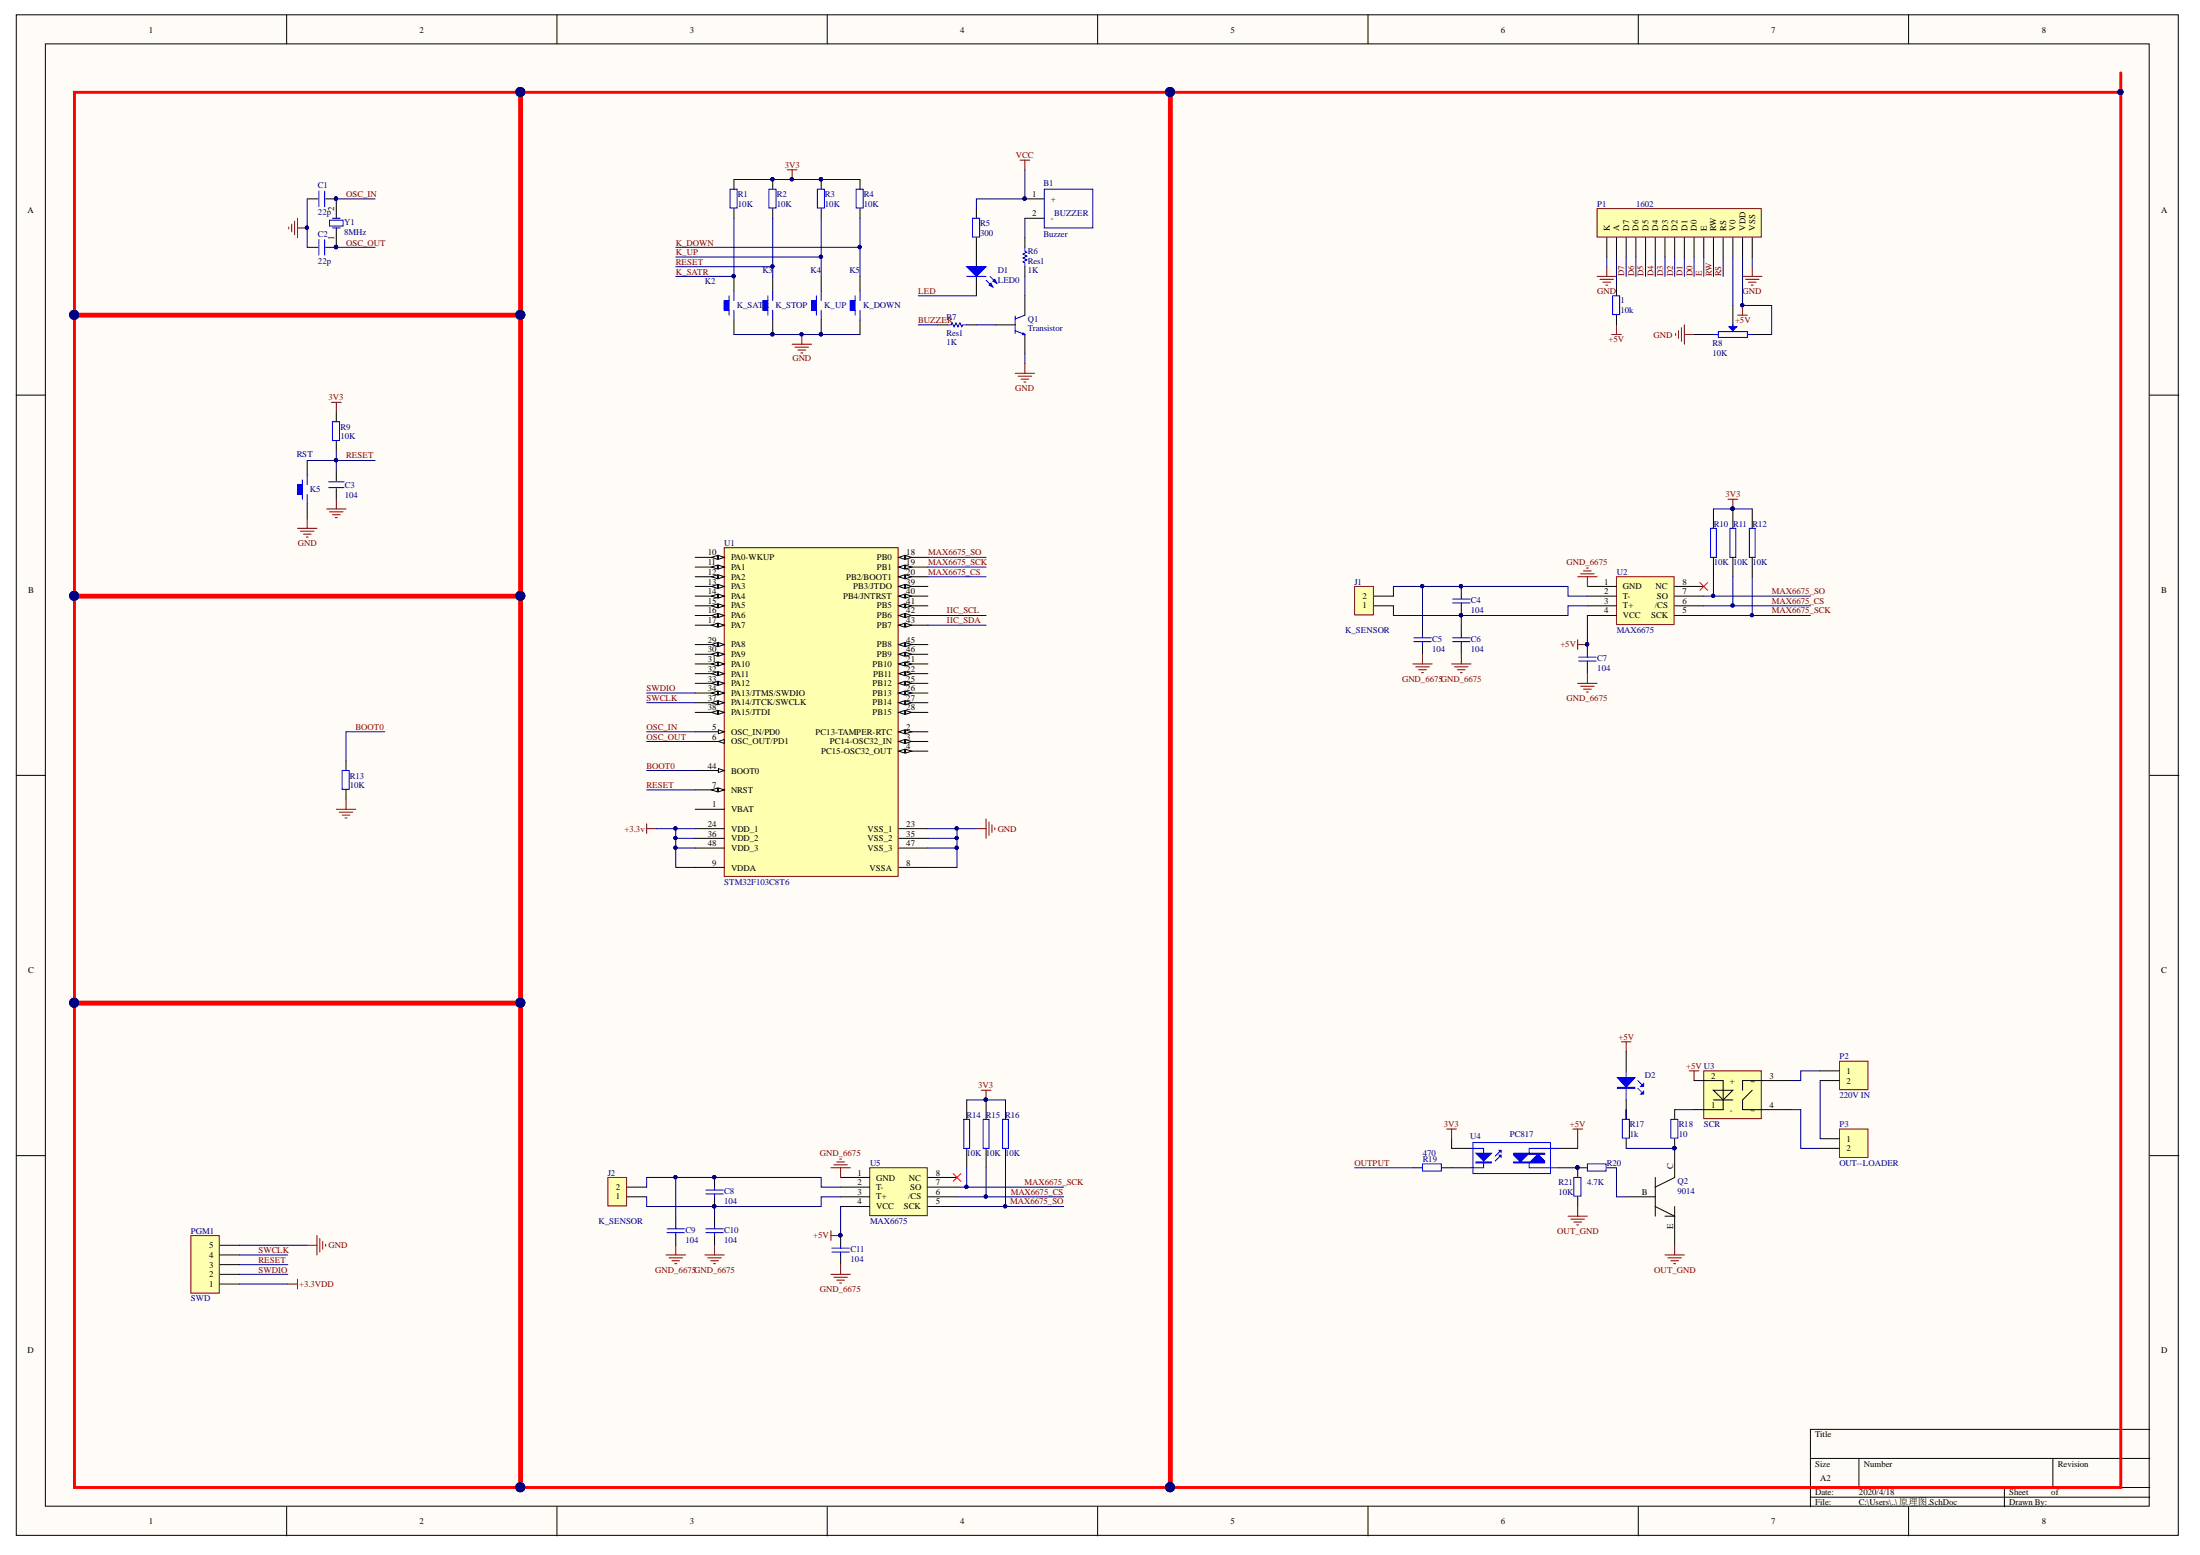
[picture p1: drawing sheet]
# Altium schematic sheet 原理图.SchDoc
size A2

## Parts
1  10k  [AXIAL-0.4]
B1  Buzzer  [BUZZER]
C1  22p  [1206]
C2  22p  [1206]
C3  104  [1206]
C4  104  [1206]
C5  104  [1206]
C6  104  [1206]
C7  104  [1206]
C8  104  [1206]
C9  104  [1206]
C10  104  [1206]
C11  104  [1206]
D1  LED0  [LED-0]
D2  (no value)  [LED]
J1  K_SENSOR  [OUT_CJ]
J2  K_SENSOR  [OUT_CJ]
K5  RST  [KEY_M]
K_DOWN  K5  [KEY_M]
K_SATR  K2  [KEY_M]
K_STOP  K3  [KEY_M]
K_UP  K4  [KEY_M]
P1  1602  [HDR1X16]
P2  220V IN  [OUT_CJ]
P3  OUT--LOADER  [OUT_CJ]
PGM1  SWD  [HX2.54-5p]
Q1  Transistor  [SOT23_TR]
Q2  9014  [9014]
R1  10K  [1206]
R2  10K  [1206]
R3  10K  [1206]
R4  10K  [1206]
R5  300  [AXIAL-0.4]
R6  Res1  value 1K  [SMD0805_RES]
R7  Res1  value 1K  [SMD0805_RES]
R8  10K  [VR]
R9  10K  [1206]
R10  10K  [1206]
R11  10K  [1206]
R12  10K  [1206]
R13  10K  [1206]
R14  10K  [1206]
R15  10K  [1206]
R16  10K  [1206]
R17  1k  [1206]
R18  10  [1206]
R19  470  [1206]
R20  4.7K  [1206]
R21  10K  [1206]
U1  STM32F103C8T6  [LQFP48_N]
U2  MAX6675  [SO-8]
U3  SCR  [SCR]
U4  PC817  [pc817]
U5  MAX6675  [SO-8]
Y1  8MHz  [XTAL_US]

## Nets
3V3: R1.2 R2.2 R3.2 R4.2 R9.1 R10.2 R11.2 R12.2 R14.2 R15.2 R16.2 U4.1(A)
+3.3v: U1.9(VDDA) U1.24(VDD_1) U1.36(VDD_2) U1.48(VDD_3)
+3.3VDD: PGM1.1
+5V: 1.1 C7.1 C11.1 D2.A P1.2(VDD) R8.2 U2.4(VCC) U3.2(+) U4.3(A/K) U5.4(VCC)
GND: C1.2 C2.1 C3.2 K5.1 K_DOWN.1 K_SATR.1 K_STOP.1 K_UP.1 P1.1(VSS) P1.16(K) PGM1.5 Q1.2 R8.1 R13.2 U1.8(VSSA) U1.23(VSS_1) U1.35(VSS_2) U1.47(VSS_3)
GND_6675: C5.2 C6.2 C7.2 C9.2 C10.2 C11.2 U2.1(GND) U5.1(GND)
OUT_GND: Q2.E R21.1
VCC: B1.1(+) R5.2
BOOT0: R13.1 U1.44(BOOT0)
BUZZER: R7.1
D0: P1.7(D0)
D1: P1.8(D1)
D2: P1.9(D2)
D3: P1.10(D3)
D4: P1.11(D4)
D5: P1.12(D5)
D6: P1.13(D6)
D7: P1.14(D7)
E: P1.6(E)
IIC_SCL: U1.42(PB6)
IIC_SDA: U1.43(PB7)
K_DOWN: K_DOWN.2 R4.1
K_SATR: K_SATR.2 R1.1
K_UP: K_UP.2 R3.1
LED: D1.2(K)
MAX6675_CS: R11.1 R15.1 U1.20(PB2/BOOT1) U2.6(/CS) U5.6(/CS)
MAX6675_SCK: R12.1 R14.1 U1.19(PB1) U2.5(SCK) U5.7(SO)
MAX6675_SO: R10.1 R16.1 U1.18(PB0) U2.7(SO) U5.5(SCK)
OSC_IN: C1.1 U1.5(OSC_IN/PD0) Y1.2(OSC2)
OSC_OUT: C2.2 U1.6(OSC_OUT/PD1) Y1.1(OSC1)
OUTPUT: R19.2
RESET: C3.1 K5.2 K_STOP.2 PGM1.3 R2.1 R9.2 U1.7(NRST)
RS: P1.4(RS)
RW: P1.5(RW)
SWCLK: PGM1.4 U1.37(PA14/JTCK/SWCLK)
SWDIO: PGM1.2 U1.34(PA13/JTMS/SWDIO)
Net1_2: 1.2 P1.15(A)
NetB1_2: B1.2(-) R6.2
NetC4_1: C4.1 C5.1 J1.2 U2.2(T-)
NetC4_2: C4.2 C6.1 J1.1 U2.3(T+)
NetC8_1: C8.1 C9.1 J2.2 U5.2(T-)
NetC8_2: C8.2 C10.1 J2.1 U5.3(T+)
NetD1_1: D1.1(A) R5.1
NetD2_K: D2.K R17.2
NetP1_3: P1.3(V0) R8.3(W)
NetP2_1: P2.1 U3.3
NetP2_2: P2.2 P3.1
NetP3_2: P3.2 U3.4
NetQ1_1: Q1.1 R7.2
NetQ1_3: Q1.3 R6.1
NetQ2_B: Q2.B R20.1
NetQ2_C: Q2.C R17.1 R18.1
NetR18_2: R18.2 U3.1(-)
NetR19_1: R19.1 U4.2(K)
NetR20_2: R20.2 R21.2 U4.4(A/K)

Not connected (* = marked no-connect by the designer): U1 1(VBAT) 2(PC13-TAMPER-RTC) 3(PC14-OSC32_IN) 4(PC15-OSC32_OUT) 10(PA0-WKUP) 11(PA1) 12(PA2) 13(PA3) 14(PA4) 15(PA5) 16(PA6) 17(PA7) 21(PB10) 22(PB11) 25(PB12) 26(PB13) 27(PB14) 28(PB15) 29(PA8) 30(PA9) 31(PA10) 32(PA11) 33(PA12) 38(PA15/JTDI) 39(PB3/JTDO) 40(PB4/JNTRST) 41(PB5) 45(PB8) 46(PB9); U2 8(NC)*; U5 8(NC)*
